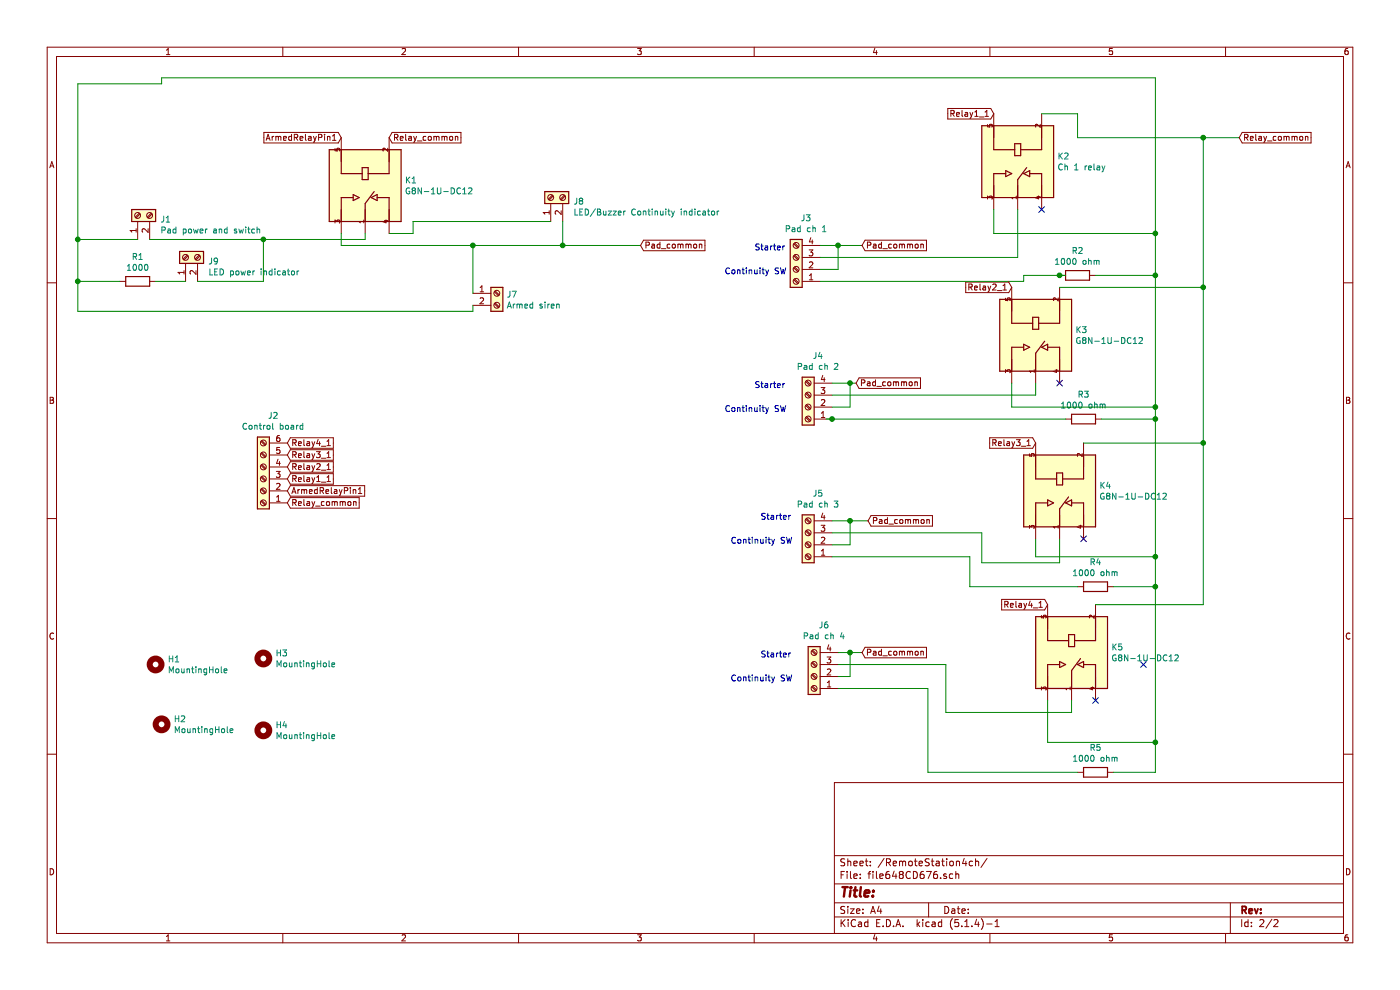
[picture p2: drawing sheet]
EESchema Schematic File Version 4
LIBS:4ChWirelessLaunchController-cache
EELAYER 30 0
EELAYER END
$Descr A4 11693 8268
encoding utf-8
Sheet 2 2
Title ""
Date ""
Rev ""
Comp ""
Comment1 ""
Comment2 ""
Comment3 ""
Comment4 ""
$EndDescr
$Comp
L Connector:Screw_Terminal_01x02 J1
U 1 1
P 1150 1800
F 0 "J1" V 1114 1612 50  0000 R CNN
F 1 "Pad power and switch" V 1023 1612 50  0000 R CNN
F 2 "CameraTriggerPCB:CUI_TB007-508-02BE" H 1150 1800 50  0001 C CNN
F 3 "~" H 1150 1800 50  0001 C CNN
	1    1150 1800
	0    -1   -1   0   
$EndComp
Wire Wire Line
	1150 2000 650  2000
Wire Wire Line
	650  2000 650  700 
Wire Wire Line
	4700 1850 4700 2050
Text GLabel 2850 1150 0    50   Input ~ 0
ArmedRelayPin1
Connection ~ 650  2000
Connection ~ 3950 2050
Wire Wire Line
	3950 2050 4700 2050
Wire Wire Line
	650  2000 650  2350
$Comp
L Device:R R1
U 1 1
P 1150 2350
F 0 "R1" V 943 2350 50  0000 C CNN
F 1 "1000" V 1034 2350 50  0000 C CNN
F 2 "Resistor_THT:R_Axial_DIN0207_L6.3mm_D2.5mm_P7.62mm_Horizontal" V 1080 2350 50  0001 C CNN
F 3 "~" H 1150 2350 50  0001 C CNN
	1    1150 2350
	0    1    1    0   
$EndComp
Wire Wire Line
	650  2350 1000 2350
Connection ~ 650  2350
Wire Wire Line
	650  2350 650  2600
Wire Wire Line
	1300 2350 1550 2350
Text GLabel 8300 950  0    50   Input ~ 0
Relay1_1
Text GLabel 8750 5050 0    50   Input ~ 0
Relay4_1
Wire Wire Line
	2200 2000 2200 2350
Wire Wire Line
	10050 1150 9000 1150
$Comp
L Connector:Screw_Terminal_01x06 J2
U 1 1
P 2200 4000
F 0 "J2" H 2118 3475 50  0000 C CNN
F 1 "Control board" H 2118 3566 50  0000 C CNN
F 2 "CameraTriggerPCB:CUI_TB007-508-06BE" H 2200 4000 50  0001 C CNN
F 3 "~" H 2200 4000 50  0001 C CNN
	1    2200 4000
	-1   0    0    1   
$EndComp
Wire Wire Line
	4700 2050 5350 2050
Connection ~ 4700 2050
Text GLabel 5350 2050 2    50   Input ~ 0
Pad_common
Text GLabel 10350 1150 2    50   Input ~ 0
Relay_common
Wire Wire Line
	10050 1150 10350 1150
Connection ~ 10050 1150
Text GLabel 2400 4200 2    50   Input ~ 0
Relay_common
Text GLabel 3250 1150 2    50   Input ~ 0
Relay_common
Text GLabel 2400 4100 2    50   Input ~ 0
ArmedRelayPin1
Text GLabel 2400 4000 2    50   Input ~ 0
Relay1_1
Text GLabel 2400 3900 2    50   Input ~ 0
Relay2_1
Text GLabel 2400 3700 2    50   Input ~ 0
Relay4_1
$Comp
L Device:R R2
U 1 1
P 9000 2300
F 0 "R2" V 8793 2300 50  0000 C CNN
F 1 "1000 ohm" V 8884 2300 50  0000 C CNN
F 2 "Resistor_THT:R_Axial_DIN0207_L6.3mm_D2.5mm_P7.62mm_Horizontal" V 8930 2300 50  0001 C CNN
F 3 "~" H 9000 2300 50  0001 C CNN
	1    9000 2300
	0    1    1    0   
$EndComp
$Comp
L Device:R R4
U 1 1
P 9150 4900
F 0 "R4" V 8943 4900 50  0000 C CNN
F 1 "1000 ohm" V 9034 4900 50  0000 C CNN
F 2 "Resistor_THT:R_Axial_DIN0207_L6.3mm_D2.5mm_P7.62mm_Horizontal" V 9080 4900 50  0001 C CNN
F 3 "~" H 9150 4900 50  0001 C CNN
	1    9150 4900
	0    1    1    0   
$EndComp
$Comp
L Device:R R5
U 1 1
P 9150 6450
F 0 "R5" V 8943 6450 50  0000 C CNN
F 1 "1000 ohm" V 9034 6450 50  0000 C CNN
F 2 "Resistor_THT:R_Axial_DIN0207_L6.3mm_D2.5mm_P7.62mm_Horizontal" V 9080 6450 50  0001 C CNN
F 3 "~" H 9150 6450 50  0001 C CNN
	1    9150 6450
	0    1    1    0   
$EndComp
Wire Wire Line
	9300 6450 9650 6450
Wire Wire Line
	9300 4900 9650 4900
Connection ~ 9650 4900
$Comp
L Device:R R3
U 1 1
P 9050 3500
F 0 "R3" V 8843 3500 50  0000 C CNN
F 1 "1000 ohm" V 8934 3500 50  0000 C CNN
F 2 "Resistor_THT:R_Axial_DIN0207_L6.3mm_D2.5mm_P7.62mm_Horizontal" V 8980 3500 50  0001 C CNN
F 3 "~" H 9050 3500 50  0001 C CNN
	1    9050 3500
	0    1    1    0   
$EndComp
Wire Wire Line
	9200 3500 9650 3500
Connection ~ 9650 3500
$Comp
L Connector:Screw_Terminal_01x04 J3
U 1 1
P 6650 2250
F 0 "J3" H 6568 1825 50  0000 C CNN
F 1 "Pad ch 1" H 6568 1916 50  0000 C CNN
F 2 "CameraTriggerPCB:CUI_TB007-508-04BE" H 6650 2250 50  0001 C CNN
F 3 "~" H 6650 2250 50  0001 C CNN
	1    6650 2250
	-1   0    0    1   
$EndComp
$Comp
L Connector:Screw_Terminal_01x04 J4
U 1 1
P 6750 3400
F 0 "J4" H 6668 2975 50  0000 C CNN
F 1 "Pad ch 2" H 6668 3066 50  0000 C CNN
F 2 "CameraTriggerPCB:CUI_TB007-508-04BE" H 6750 3400 50  0001 C CNN
F 3 "~" H 6750 3400 50  0001 C CNN
	1    6750 3400
	-1   0    0    1   
$EndComp
$Comp
L Connector:Screw_Terminal_01x04 J5
U 1 1
P 6750 4550
F 0 "J5" H 6668 4125 50  0000 C CNN
F 1 "Pad ch 3" H 6668 4216 50  0000 C CNN
F 2 "CameraTriggerPCB:CUI_TB007-508-04BE" H 6750 4550 50  0001 C CNN
F 3 "~" H 6750 4550 50  0001 C CNN
	1    6750 4550
	-1   0    0    1   
$EndComp
$Comp
L Connector:Screw_Terminal_01x04 J6
U 1 1
P 6800 5650
F 0 "J6" H 6718 5225 50  0000 C CNN
F 1 "Pad ch 4" H 6718 5316 50  0000 C CNN
F 2 "CameraTriggerPCB:CUI_TB007-508-04BE" H 6800 5650 50  0001 C CNN
F 3 "~" H 6800 5650 50  0001 C CNN
	1    6800 5650
	-1   0    0    1   
$EndComp
Text GLabel 7200 2050 2    50   Input ~ 0
Pad_common
Text GLabel 7150 3200 2    50   Input ~ 0
Pad_common
Text GLabel 7250 4350 2    50   Input ~ 0
Pad_common
Text GLabel 7200 5450 2    50   Input ~ 0
Pad_common
Wire Wire Line
	7900 5550 7900 5950
Wire Wire Line
	6850 2250 7000 2250
Wire Wire Line
	6950 3400 7100 3400
Wire Wire Line
	6950 4550 7100 4550
Wire Wire Line
	6850 2350 8550 2350
Wire Wire Line
	8550 2300 8850 2300
Wire Wire Line
	7750 5750 7750 6450
Wire Wire Line
	7750 6450 9000 6450
Wire Wire Line
	6950 4650 8100 4650
Wire Wire Line
	8100 4650 8100 4900
Wire Wire Line
	8100 4900 9000 4900
Wire Wire Line
	6900 3500 6950 3500
Connection ~ 6950 3500
Wire Wire Line
	6950 3500 8900 3500
Text Notes 6300 2100 0    50   ~ 0
Starter
Text Notes 6050 2300 0    50   ~ 0
Continuity SW
Text Notes 6300 3250 0    50   ~ 0
Starter
Text Notes 6050 3450 0    50   ~ 0
Continuity SW
Text Notes 6350 4350 0    50   ~ 0
Starter
Text Notes 6100 4550 0    50   ~ 0
Continuity SW
Text Notes 6350 5500 0    50   ~ 0
Starter
Text Notes 6100 5700 0    50   ~ 0
Continuity SW
Wire Wire Line
	1250 2000 2200 2000
Connection ~ 2200 2000
Wire Wire Line
	7000 5750 7750 5750
NoConn ~ 8850 3200
Text GLabel 2400 3800 2    50   Input ~ 0
Relay3_1
Text GLabel 8650 3700 0    50   Input ~ 0
Relay3_1
Text GLabel 8450 2400 0    50   Input ~ 0
Relay2_1
Wire Wire Line
	1350 650  9650 650 
$Comp
L G8N-1U-DC12:G8N-1U-DC12 K1
U 1 1
P 3050 1550
F 0 "K1" V 3004 1880 50  0000 L CNN
F 1 "G8N-1U-DC12" V 3095 1880 50  0000 L CNN
F 2 "CameraTriggerPCB:RELAY_G8N-1U-DC12" H 3050 1550 50  0001 L BNN
F 3 "" H 3050 1550 50  0001 L BNN
F 4 "NA" H 3050 1550 50  0001 L BNN "PARTREV"
F 5 "Manufacturer Recommendations" H 3050 1550 50  0001 L BNN "STANDARD"
F 6 "13.8mm" H 3050 1550 50  0001 L BNN "MAXIMUM_PACKAGE_HEIGHT"
F 7 "Omron" H 3050 1550 50  0001 L BNN "MANUFACTURER"
	1    3050 1550
	0    1    1    0   
$EndComp
Wire Wire Line
	650  700  1350 700 
Wire Wire Line
	1350 700  1350 650 
Wire Wire Line
	3950 2600 3950 2550
Wire Wire Line
	650  2600 3950 2600
Wire Wire Line
	3250 1950 3450 1950
Wire Wire Line
	3450 1950 3450 1850
Wire Wire Line
	3050 1950 3050 2000
Wire Wire Line
	2850 1950 2850 2050
Wire Wire Line
	2850 2050 3950 2050
Wire Wire Line
	2200 2000 3050 2000
Wire Wire Line
	8500 1750 8500 2150
NoConn ~ 8700 1750
Connection ~ 8850 2300
Wire Wire Line
	8850 2300 8900 2300
Wire Wire Line
	8550 2350 8550 2300
Connection ~ 9650 2300
Wire Wire Line
	9650 650  9650 1950
$Comp
L G8N-1U-DC12:G8N-1U-DC12 K2
U 1 1
P 8500 1350
F 0 "K2" V 8454 1680 50  0000 L CNN
F 1 "Ch 1 relay" V 8545 1680 50  0000 L CNN
F 2 "CameraTriggerPCB:RELAY_G8N-1U-DC12" H 8500 1350 50  0001 L BNN
F 3 "" H 8500 1350 50  0001 L BNN
F 4 "NA" H 8500 1350 50  0001 L BNN "PARTREV"
F 5 "Manufacturer Recommendations" H 8500 1350 50  0001 L BNN "STANDARD"
F 6 "13.8mm" H 8500 1350 50  0001 L BNN "MAXIMUM_PACKAGE_HEIGHT"
F 7 "Omron" H 8500 1350 50  0001 L BNN "MANUFACTURER"
	1    8500 1350
	0    1    1    0   
$EndComp
Wire Wire Line
	8700 950  9000 950 
Wire Wire Line
	9000 950  9000 1150
Wire Wire Line
	8300 1750 8300 1950
Wire Wire Line
	8300 1950 9650 1950
Connection ~ 9650 1950
Wire Wire Line
	9650 1950 9650 2300
Wire Wire Line
	9150 2300 9650 2300
Wire Wire Line
	9650 2300 9650 3400
$Comp
L G8N-1U-DC12:G8N-1U-DC12 K3
U 1 1
P 8650 2800
F 0 "K3" V 8604 3130 50  0000 L CNN
F 1 "G8N-1U-DC12" V 8695 3130 50  0000 L CNN
F 2 "CameraTriggerPCB:RELAY_G8N-1U-DC12" H 8650 2800 50  0001 L BNN
F 3 "" H 8650 2800 50  0001 L BNN
F 4 "NA" H 8650 2800 50  0001 L BNN "PARTREV"
F 5 "Manufacturer Recommendations" H 8650 2800 50  0001 L BNN "STANDARD"
F 6 "13.8mm" H 8650 2800 50  0001 L BNN "MAXIMUM_PACKAGE_HEIGHT"
F 7 "Omron" H 8650 2800 50  0001 L BNN "MANUFACTURER"
	1    8650 2800
	0    1    1    0   
$EndComp
Wire Wire Line
	10050 1150 10050 2400
Wire Wire Line
	8850 2400 10050 2400
Connection ~ 10050 2400
Wire Wire Line
	8650 3300 8650 3200
Wire Wire Line
	8450 3200 8450 3400
Wire Wire Line
	8450 3400 9650 3400
Connection ~ 9650 3400
Wire Wire Line
	9650 3400 9650 3500
Wire Wire Line
	10050 2400 10050 3700
$Comp
L G8N-1U-DC12:G8N-1U-DC12 K4
U 1 1
P 8850 4100
F 0 "K4" V 8804 4430 50  0000 L CNN
F 1 "G8N-1U-DC12" V 8895 4430 50  0000 L CNN
F 2 "CameraTriggerPCB:RELAY_G8N-1U-DC12" H 8850 4100 50  0001 L BNN
F 3 "" H 8850 4100 50  0001 L BNN
F 4 "NA" H 8850 4100 50  0001 L BNN "PARTREV"
F 5 "Manufacturer Recommendations" H 8850 4100 50  0001 L BNN "STANDARD"
F 6 "13.8mm" H 8850 4100 50  0001 L BNN "MAXIMUM_PACKAGE_HEIGHT"
F 7 "Omron" H 8850 4100 50  0001 L BNN "MANUFACTURER"
	1    8850 4100
	0    1    1    0   
$EndComp
Wire Wire Line
	8200 4450 8200 4700
Wire Wire Line
	8200 4700 8850 4700
Wire Wire Line
	8850 4700 8850 4500
Wire Wire Line
	8650 4500 8650 4650
Wire Wire Line
	8650 4650 9650 4650
Connection ~ 9650 4650
Wire Wire Line
	9650 4650 9650 4900
NoConn ~ 9050 4500
$Comp
L G8N-1U-DC12:G8N-1U-DC12 K5
U 1 1
P 8950 5450
F 0 "K5" V 8904 5780 50  0000 L CNN
F 1 "G8N-1U-DC12" V 8995 5780 50  0000 L CNN
F 2 "CameraTriggerPCB:RELAY_G8N-1U-DC12" H 8950 5450 50  0001 L BNN
F 3 "" H 8950 5450 50  0001 L BNN
F 4 "NA" H 8950 5450 50  0001 L BNN "PARTREV"
F 5 "Manufacturer Recommendations" H 8950 5450 50  0001 L BNN "STANDARD"
F 6 "13.8mm" H 8950 5450 50  0001 L BNN "MAXIMUM_PACKAGE_HEIGHT"
F 7 "Omron" H 8950 5450 50  0001 L BNN "MANUFACTURER"
	1    8950 5450
	0    1    1    0   
$EndComp
Wire Wire Line
	8750 5850 8750 6200
Wire Wire Line
	8750 6200 9650 6200
Connection ~ 9650 6200
Wire Wire Line
	9650 6200 9650 6450
Wire Wire Line
	7900 5950 8950 5950
Wire Wire Line
	8950 5950 8950 5850
Wire Wire Line
	9650 3500 9650 4650
Wire Wire Line
	9650 4900 9650 6200
Wire Wire Line
	9150 5050 10050 5050
Wire Wire Line
	9050 3700 10050 3700
Connection ~ 10050 3700
Wire Wire Line
	10050 3700 10050 5050
Wire Wire Line
	6950 4450 8200 4450
Wire Wire Line
	7100 4550 7100 4350
Wire Wire Line
	6950 4350 7100 4350
Connection ~ 7100 4350
Wire Wire Line
	7100 4350 7250 4350
Wire Wire Line
	6950 3200 7100 3200
Wire Wire Line
	6950 3300 8650 3300
Wire Wire Line
	7100 3400 7100 3200
Connection ~ 7100 3200
Wire Wire Line
	7100 3200 7150 3200
Wire Wire Line
	6850 2050 7000 2050
Wire Wire Line
	6850 2150 8500 2150
Wire Wire Line
	7000 2250 7000 2050
Connection ~ 7000 2050
Wire Wire Line
	7000 2050 7200 2050
Wire Wire Line
	7000 5550 7900 5550
Wire Wire Line
	7000 5650 7100 5650
Wire Wire Line
	7100 5650 7100 5450
Wire Wire Line
	7000 5450 7100 5450
Connection ~ 7100 5450
Wire Wire Line
	7100 5450 7200 5450
$Comp
L Connector:Screw_Terminal_01x02 J7
U 1 1
P 4150 2450
F 0 "J7" H 4230 2442 50  0000 L CNN
F 1 "Armed siren" H 4230 2351 50  0000 L CNN
F 2 "CameraTriggerPCB:CUI_TB007-508-02BE" H 4150 2450 50  0001 C CNN
F 3 "~" H 4150 2450 50  0001 C CNN
	1    4150 2450
	1    0    0    -1  
$EndComp
Wire Wire Line
	3950 2050 3950 2450
$Comp
L Connector:Screw_Terminal_01x02 J8
U 1 1
P 4600 1650
F 0 "J8" V 4564 1462 50  0000 R CNN
F 1 "LED/Buzzer Continuity indicator" V 4473 1462 50  0000 R CNN
F 2 "CameraTriggerPCB:CUI_TB007-508-02BE" H 4600 1650 50  0001 C CNN
F 3 "~" H 4600 1650 50  0001 C CNN
	1    4600 1650
	0    -1   -1   0   
$EndComp
Wire Wire Line
	3450 1850 4600 1850
NoConn ~ 9150 5850
NoConn ~ 9550 5550
$Comp
L Connector:Screw_Terminal_01x02 J9
U 1 1
P 1550 2150
F 0 "J9" V 1514 1962 50  0000 R CNN
F 1 "LED power indicator" V 1423 1962 50  0000 R CNN
F 2 "CameraTriggerPCB:CUI_TB007-508-02BE" H 1550 2150 50  0001 C CNN
F 3 "~" H 1550 2150 50  0001 C CNN
	1    1550 2150
	0    -1   -1   0   
$EndComp
Wire Wire Line
	1650 2350 2200 2350
$Comp
L Mechanical:MountingHole H1
U 1 1
P 1300 5550
F 0 "H1" H 1400 5596 50  0000 L CNN
F 1 "MountingHole" H 1400 5505 50  0000 L CNN
F 2 "MountingHole:MountingHole_5.3mm_M5_DIN965_Pad" H 1300 5550 50  0001 C CNN
F 3 "~" H 1300 5550 50  0001 C CNN
	1    1300 5550
	1    0    0    -1  
$EndComp
$Comp
L Mechanical:MountingHole H2
U 1 1
P 1350 6050
F 0 "H2" H 1450 6096 50  0000 L CNN
F 1 "MountingHole" H 1450 6005 50  0000 L CNN
F 2 "MountingHole:MountingHole_5.3mm_M5_DIN965_Pad" H 1350 6050 50  0001 C CNN
F 3 "~" H 1350 6050 50  0001 C CNN
	1    1350 6050
	1    0    0    -1  
$EndComp
$Comp
L Mechanical:MountingHole H3
U 1 1
P 2200 5500
F 0 "H3" H 2300 5546 50  0000 L CNN
F 1 "MountingHole" H 2300 5455 50  0000 L CNN
F 2 "MountingHole:MountingHole_5.3mm_M5_DIN965_Pad" H 2200 5500 50  0001 C CNN
F 3 "~" H 2200 5500 50  0001 C CNN
	1    2200 5500
	1    0    0    -1  
$EndComp
$Comp
L Mechanical:MountingHole H4
U 1 1
P 2200 6100
F 0 "H4" H 2300 6146 50  0000 L CNN
F 1 "MountingHole" H 2300 6055 50  0000 L CNN
F 2 "MountingHole:MountingHole_5.3mm_M5_DIN965_Pad" H 2200 6100 50  0001 C CNN
F 3 "~" H 2200 6100 50  0001 C CNN
	1    2200 6100
	1    0    0    -1  
$EndComp
$EndSCHEMATC
